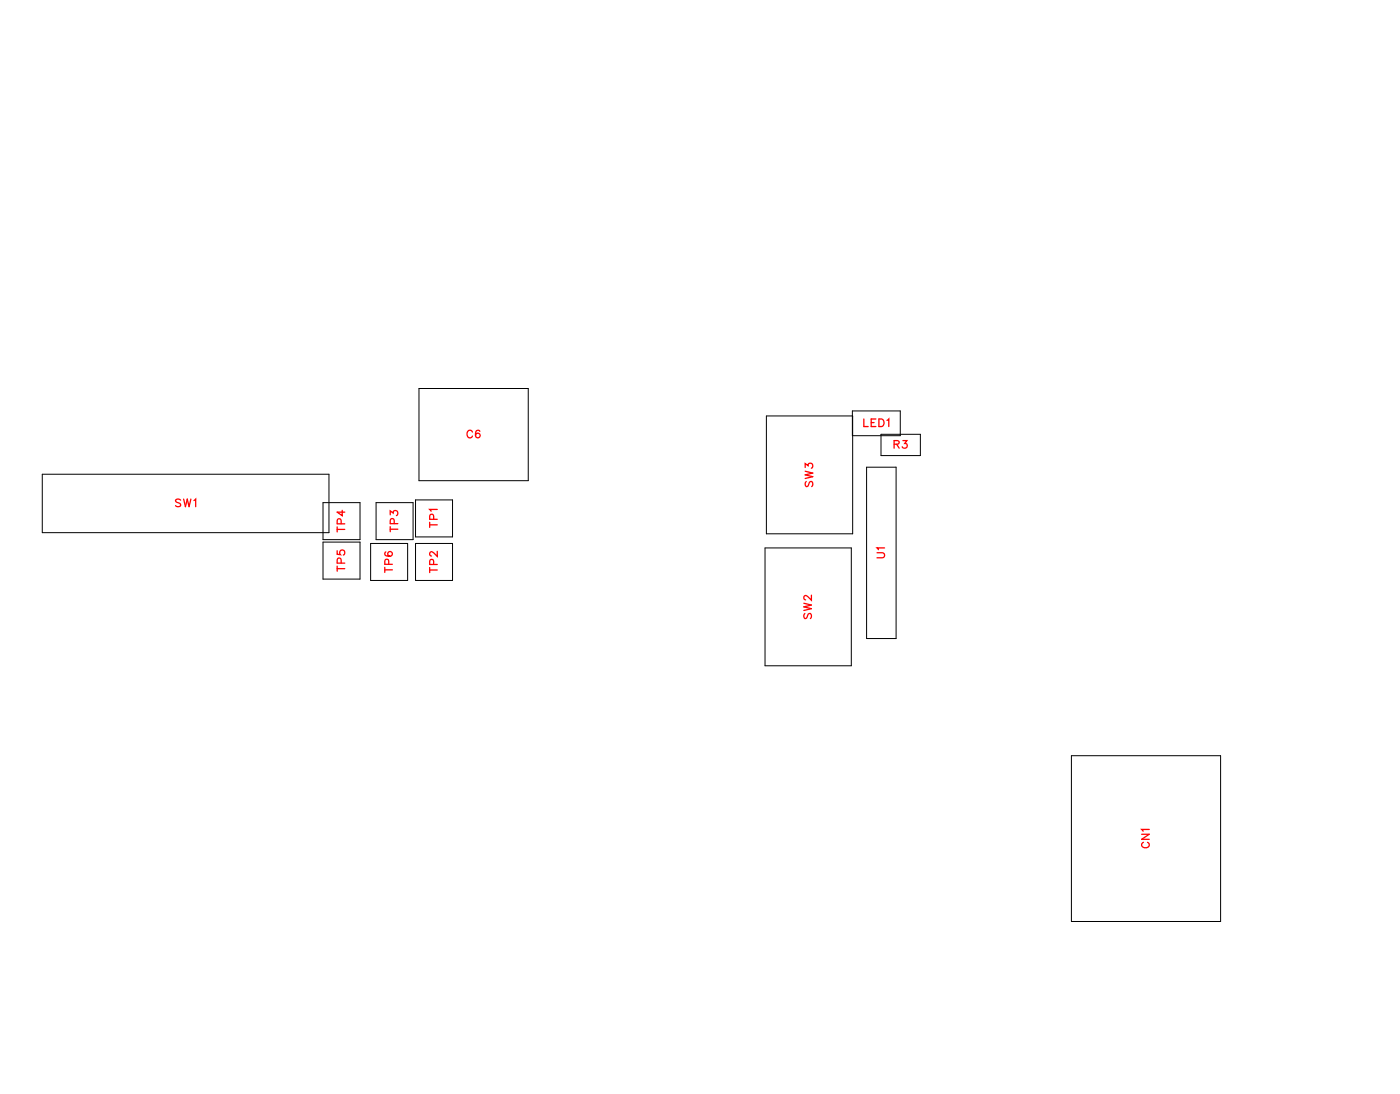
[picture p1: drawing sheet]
<svg xmlns="http://www.w3.org/2000/svg" width="131mm" height="102mm" viewBox="0 0 131 102" stroke-linecap="round" stroke-linejoin="round" font-family="sans-serif">
<g fill="none" stroke="#000" stroke-width=".09">
<path d="M39.1 36.3h10.2v8.6h-10.2zM71.5 38.8h8.1v11h-8.1zM79.6 38.4h4.4v2.3h-4.4zM3.9 44.3h26.8v5.4h-26.8zM30.2 46.9h3.4v3.5h-3.4zM30.2 50.6h3.4v3.5h-3.4zM34.6 50.7h3.5v3.5h-3.5zM35.1 46.9h3.5v3.5h-3.5zM38.8 46.7h3.4v3.4h-3.4zM38.8 50.7h3.4v3.5h-3.4zM71.4 51.1h8.1v11h-8.1zM80.9 43.6h2.7v16h-2.7z"/>
<path d="M82.2 40.5h3.7v2h-3.7zM100 70.5h13.9v15.5h-13.9z"/>
</g>
<g fill="none" stroke="#f00" stroke-width=".12">
<path d="M80.6 39.1v.7h.4M81.3 39.4h.3M81.8 39.1h-.5v.7h.5M82 39.1h.3a.38 .38 0 0 1 .2 .4 .38 .38 0 0 1-.2 .3h-.3zM82.8 39.2l.2-.1v.7M16.9 46.7l-.2-.1-.3 .1 .1 .2 .4 .2v.1l-.2 .1-.3-.1M17.1 46.6l.2 .7 .2-.7 .1 .7 .2-.7M18.1 46.7l.2-.1v.7M31.5 51.4v.3l.3 .1a.25 .25 0 0 1 0-.4 .25 .25 0 0 1 .3 0 .25 .25 0 0 1-.1 .4M31.5 49.4h.7M31.5 49.2v.4M31.5 52.8v.5"/>
<path d="M31.5 53.1h.7M31.8 48.9v-.4h-.3v.4h.7M31.8 52.6v-.4l-.3-.1v.5h.7M31.9 47.6v.5l-.4-.3h.7M35.9 53.2h.7M35.9 53v.4M36 51.5a.35 .35 0 0 0 .2 .5 .35 .35 0 0 0 .4-.3 .22 .22 0 0 0-.2-.2 .22 .22 0 0 0-.2 .2 .22 .22 0 0 0 .2 .2M36.3 52.7v-.4l-.3-.1-.1 .5h.7M36.4 48.1v-.4l.3 .2a.24 .24 0 0 1 .4-.2 .24 .24 0 0 1-.1 .4M36.4 49.4h.7M36.4 49.2v.4M36.8 48.9v-.4l-.3-.1-.1 .5h.7"/>
<path d="M40.1 49h.7M40.1 48.8v.4M40.1 53v.4M40.1 53.2h.7M40.5 48.5l-.1-.4-.2-.1-.1 .5h.7M40.5 52.7l-.1-.4-.2-.1-.1 .5h.7M40.8 47.5h-.7l.1 .2M40.8 51.5v.4l-.3-.3-.3-.1-.1 .1v.2l.2 .1M44.1 40.3a.26 .26 0 0 0-.3-.1 .26 .26 0 0 0-.2 .2v.2a.26 .26 0 0 0 .2 .3 .26 .26 0 0 0 .3-.2M44.8 40.3v-.1a.35 .35 0 0 0-.5 .2 .35 .35 0 0 0 .3 .5 .22 .22 0 0 0 .2-.2 .22 .22 0 0 0-.2-.3 .22 .22 0 0 0-.2 .2M75 56.3l.7 .2-.7 .1 .7 .2-.7 .2M75.1 57.3l-.1 .1 .1 .3h.2l.2-.4h.1l.1 .1-.1 .3"/>
<path d="M75.2 43.6v-.3l.2 .2a.24 .24 0 0 1 .4-.2 .24 .24 0 0 1-.1 .4M75.2 44l.7 .2-.7 .1 .7 .2-.7 .2M75.3 44.9l-.1 .2 .1 .3 .1-.1 .2-.3 .2-.1 .1 .2-.1 .3M75.7 55.6v.4l-.3-.3-.2-.1-.2 .1v.2l.2 .1M81.9 51.6h.5l.2 .2-.1 .2-.6 .1M82.6 51.1h-.7l.1 .2M83.5 41.5l.4-.1v-.1l-.1-.2h-.3v.7M83.7 41.5l.2 .3M84.3 41.1h.4l-.2 .3a.24 .24 0 0 1 .1 .4 .24 .24 0 0 1-.4-.1M106.6 77.9h.7l-.7 .4h.7M106.7 78.6a.26 .26 0 0 0-.1 .3 .26 .26 0 0 0 .2 .2h.2a.26 .26 0 0 0 .3-.2 .26 .26 0 0 0-.2-.3M107.3 77.4h-.7l.1 .2"/>
</g>
<g font-size="1.2" fill="#fff">
<text x="43.5" y="41.2">C6</text>
<text x="80.6" y="40.1">LED1</text>
<text x="16.3" y="47.6">SW1</text>
<text x="76.2" y="45.5" transform="rotate(-90 76.2 45.5)">SW3</text>
<text x="83.4" y="42.1">R3</text>
<text x="32.5" y="53.4" transform="rotate(-90 32.5 53.4)">TP5</text>
<text x="32.5" y="49.7" transform="rotate(-90 32.5 49.7)">TP4</text>
<text x="36.9" y="53.5" transform="rotate(-90 36.9 53.5)">TP6</text>
<text x="37.4" y="49.7" transform="rotate(-90 37.4 49.7)">TP3</text>
<text x="41.1" y="53.5" transform="rotate(-90 41.1 53.5)">TP2</text>
<text x="41.1" y="49.3" transform="rotate(-90 41.1 49.3)">TP1</text>
<text x="82.9" y="52.1" transform="rotate(-90 82.9 52.1)">U1</text>
<text x="76" y="57.8" transform="rotate(-90 76 57.8)">SW2</text>
<text x="107.6" y="79.2" transform="rotate(-90 107.6 79.2)">CN1</text>
</g>
</svg>
